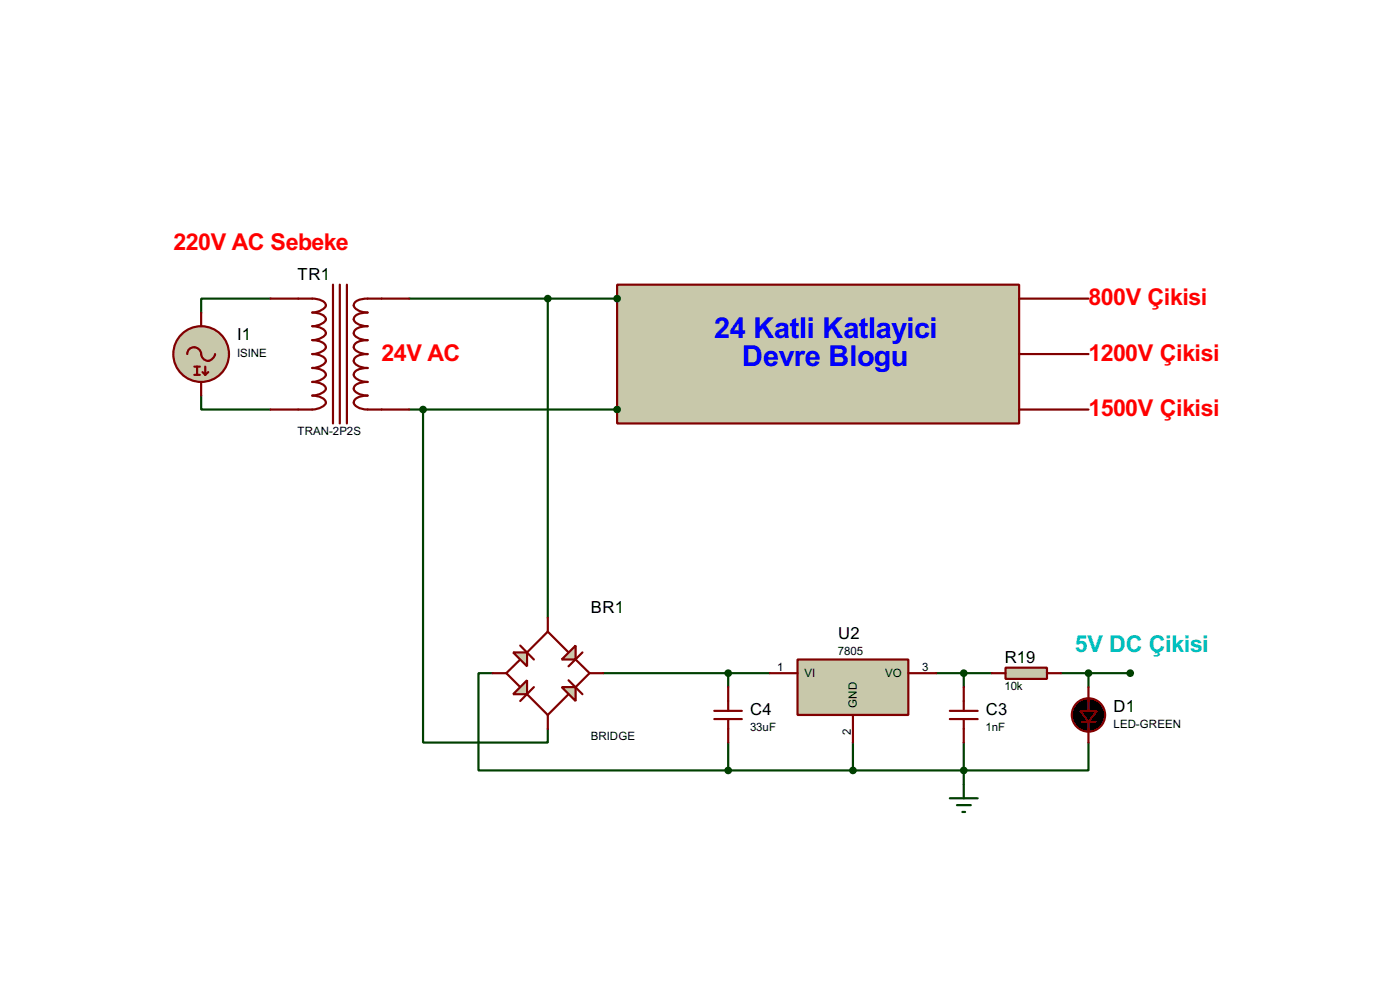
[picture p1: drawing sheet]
<svg xmlns="http://www.w3.org/2000/svg" width="256mm" height="180mm" viewBox="0 0 256 180" stroke-linecap="round" stroke-linejoin="round" font-family="sans-serif">
<g fill="none" stroke="#004000" stroke-width=".4">
<path d="M49.6 54.7h-12.7v2.5M75 54.7h38.1M100.4 54.7v58.4M36.9 72.4v2.6h12.7M75 75h38.1M77.5 75v60.9h22.9v-2.5M90.2 123.2h-2.5v17.8h45.7M110.5 123.2h30.5M133.4 123.2v2.6M133.4 135.9v5.1M156.3 135.9v5.1M171.5 123.2h10.2"/>
<path d="M176.6 123.2v2.6M176.6 135.9v7.7M194.4 123.2h12.7M199.4 135.9v5.1h-66M199.4 123.2v2.6"/>
</g>
<path d="M102.9 125.8h2.6v2.5z" fill="#c8c8aa" stroke="#800000" stroke-width=".4"/>
<path d="M95.3 118.2l2.5 2.5M96.6 119.4l3.8-3.8 3.8 3.8M106.7 119.4l-2.5 2.6M95.3 120.7l-2.5 2.5 2.5 2.6M96.6 127.1l3.8 3.8 3.8-3.8M97.8 125.8l-2.5 2.5M104.2 124.5l2.5 2.6M105.5 120.7l2.5 2.5-2.5 2.6" fill="none" stroke="#800000" stroke-width=".4"/>
<g fill="#c8c8aa" stroke="#800000" stroke-width=".4">
<path d="M105.5 118.2v2.5h-2.6z"/>
<path d="M94 119.4h2.6v2.6z"/>
<path d="M94 127.1l2.6-2.6v2.6z"/>
</g>
<path d="M100.4 113.1v2.5M90.2 123.2h2.6M100.4 130.9v2.5M108 123.2h2.5M174 130.1h5.1M174 131.6h5.1M176.6 125.8v4.3M176.6 131.6v4.3" fill="none" stroke="#800000" stroke-width=".4"/>
<path d="M184.2 122.2h7.6v2.1h-7.6z" fill="#c8c8aa" stroke="#800000" stroke-width=".4"/>
<path d="M49.6 54.7h7.6a2.27 2.27 0 0 1 2.5 1.2 2.66 2.66 0 0 1-2.5 1.3 2.27 2.27 0 0 1 2.5 1.3 2.65 2.65 0 0 1-2.5 1.2 2.29 2.29 0 0 1 2.5 1.3 2.65 2.65 0 0 1-2.5 1.3 2.24 2.24 0 0 1 2.5 1.3 2.65 2.65 0 0 1-2.5 1.2 2.27 2.27 0 0 1 2.5 1.3 2.58 2.58 0 0 1-2.5 1.3 2.27 2.27 0 0 1 2.5 1.2 2.66 2.66 0 0 1-2.5 1.3 2.27 2.27 0 0 1 2.5 1.3 2.65 2.65 0 0 1-2.5 1.2 2.29 2.29 0 0 1 2.5 1.3 2.65 2.65 0 0 1-2.5 1.3h-7.6M61 52.1v25.4M62.3 52.1v25.4M63.6 52.1v25.4M75 54.7h-7.6a2.91 2.91 0 0 0-2.5 .8 .91 .91 0 0 0 .6 1.2l1.1 .4 .8 .1a2.91 2.91 0 0 0-2.5 .9 .88 .88 0 0 0 .6 1.2l1.1 .3 .8 .1a2.87 2.87 0 0 0-2.5 .9 .88 .88 0 0 0 .6 1.2l1.1 .4 .8 .1a2.84 2.84 0 0 0-2.5 .9 .89 .89 0 0 0 .6 1.2l1.1 .3 .8 .1a2.91 2.91 0 0 0-2.5 .9 .93 .93 0 0 0 .6 1.2l1.1 .4 .8 .1a2.91 2.91 0 0 0-2.5 .8 .91 .91 0 0 0 .6 1.2l1.1 .4 .8 .1a2.91 2.91 0 0 0-2.5 .9 .88 .88 0 0 0 .6 1.2l1.1 .3 .8 .1a2.87 2.87 0 0 0-2.5 .9 .88 .88 0 0 0 .6 1.2l1.1 .4 .8 .1h7.6M181.7 123.2h2.5M191.8 123.2h2.6M198.2 132.1h2.5M199.4 125.8v4.3M199.4 132.1v3.8" fill="none" stroke="#800000" stroke-width=".4"/>
<g fill="#000" stroke="#800000" stroke-width=".4">
<path d="M197.9 130.1h3.1l-1.6 2z"/>
<circle cx="199.4" cy="130.9" r="3.1"/>
</g>
<g fill="#004000" stroke="#004000" stroke-width=".4">
<circle cx="176.5" cy="141" r=".5"/>
<circle cx="199.4" cy="123.2" r=".5"/>
<circle cx="207" cy="123.2" r=".5"/>
</g>
<path d="M174 146.1h5.1M175.3 147.4h2.6M176.3 148.6h.5M176.6 143.6v2.5" fill="none" stroke="#004000" stroke-width=".4"/>
<circle cx="36.8" cy="64.8" r="5.1" fill="#c8c8aa" stroke="#800000" stroke-width=".4"/>
<path d="M36.9 57.2v2.5M34.3 64.8a1.32 1.32 0 0 1 1.5-1.2 1.32 1.32 0 0 1 1.1 1.5 1.27 1.27 0 0 0 1.4 .9 1.27 1.27 0 0 0 1.1-1.2M35.6 67.1h1M35.6 68.6h1M36.1 67.1v1.5M36.9 69.9v2.5M37.1 68.1l.5 .5M37.6 67.1v1.5M38.2 68.1l-.6 .5" fill="none" stroke="#800000" stroke-width=".4"/>
<path d="M146.1 120.7h20.3v10.2h-20.3z" fill="#c8c8aa" stroke="#800000" stroke-width=".4"/>
<path d="M130.9 130.1h5M130.9 131.6h5M133.4 125.8v4.3M133.4 131.6v4.3M141 123.2h5.1M156.3 130.9v5M166.4 123.2h5.1" fill="none" stroke="#800000" stroke-width=".4"/>
<g fill="#004000" stroke="#004000" stroke-width=".4">
<circle cx="176.5" cy="123.2" r=".5"/>
<circle cx="156.2" cy="141" r=".5"/>
<circle cx="133.4" cy="123.2" r=".5"/>
<circle cx="133.4" cy="141" r=".5"/>
</g>
<path d="M113.1 52.1h73.6v25.4h-73.6z" fill="#c8c8aa" stroke="#800000" stroke-width=".4"/>
<g fill="#004000" stroke="#004000" stroke-width=".4">
<circle cx="77.5" cy="75" r=".5"/>
<circle cx="113" cy="75" r=".5"/>
<circle cx="100.3" cy="54.7" r=".5"/>
<circle cx="113" cy="54.7" r=".5"/>
</g>
<path d="M186.7 54.7h12.7M186.7 64.8h12.7M186.7 75h12.7" fill="none" stroke="#800000" stroke-width=".4"/>
<g font-size="5.9" fill="#00f">
<text x="130.9" y="62">24 Katli Katlayici</text>
<text x="136" y="67">Devre Blogu</text>
</g>
<g font-size="4.8" fill="#f00">
<text x="31.8" y="45.7">220V AC Sebeke</text>
<text x="199.4" y="55.9">800V Çikisi</text>
<text x="69.9" y="66">24V AC</text>
<text x="199.4" y="66">1200V Çikisi</text>
<text x="199.4" y="76.2">1500V Çikisi</text>
</g>
<text font-size="4.8" fill="#00c0c0" x="196.9" y="119.4">5V DC Çikisi</text>
<g font-size="3.4">
<text x="54.5" y="51.3">TR1</text>
<text x="43.5" y="62.3">I1</text>
<text x="108.3" y="112.3">BR1</text>
<text x="153.6" y="116.9">U2</text>
<text x="184.1" y="121.4">R19</text>
<text x="137.5" y="130.9">C4</text>
<text x="180.6" y="130.9">C3</text>
<text x="204" y="130.4">D1</text>
</g>
<g font-size="2.4">
<text x="43.4" y="65.3">ISINE</text>
<text x="54.5" y="79.6">TRAN-2P2S</text>
<text x="153.5" y="119.9">7805</text>
<text x="142.4" y="122.8">1</text>
<text x="147.4" y="123.9">VI</text>
<text x="162.1" y="123.9">VO</text>
<text x="169" y="122.8">3</text>
<text x="157" y="129.5" transform="rotate(-90 157 129.5)">GND</text>
<text x="184" y="126.4">10k</text>
<text x="108.2" y="135.5">BRIDGE</text>
<text x="137.4" y="133.8">33uF</text>
<text x="155.9" y="134.6" transform="rotate(-90 155.9 134.6)">2</text>
<text x="180.6" y="133.8">1nF</text>
<text x="204" y="133.3">LED-GREEN</text>
</g>
</svg>
